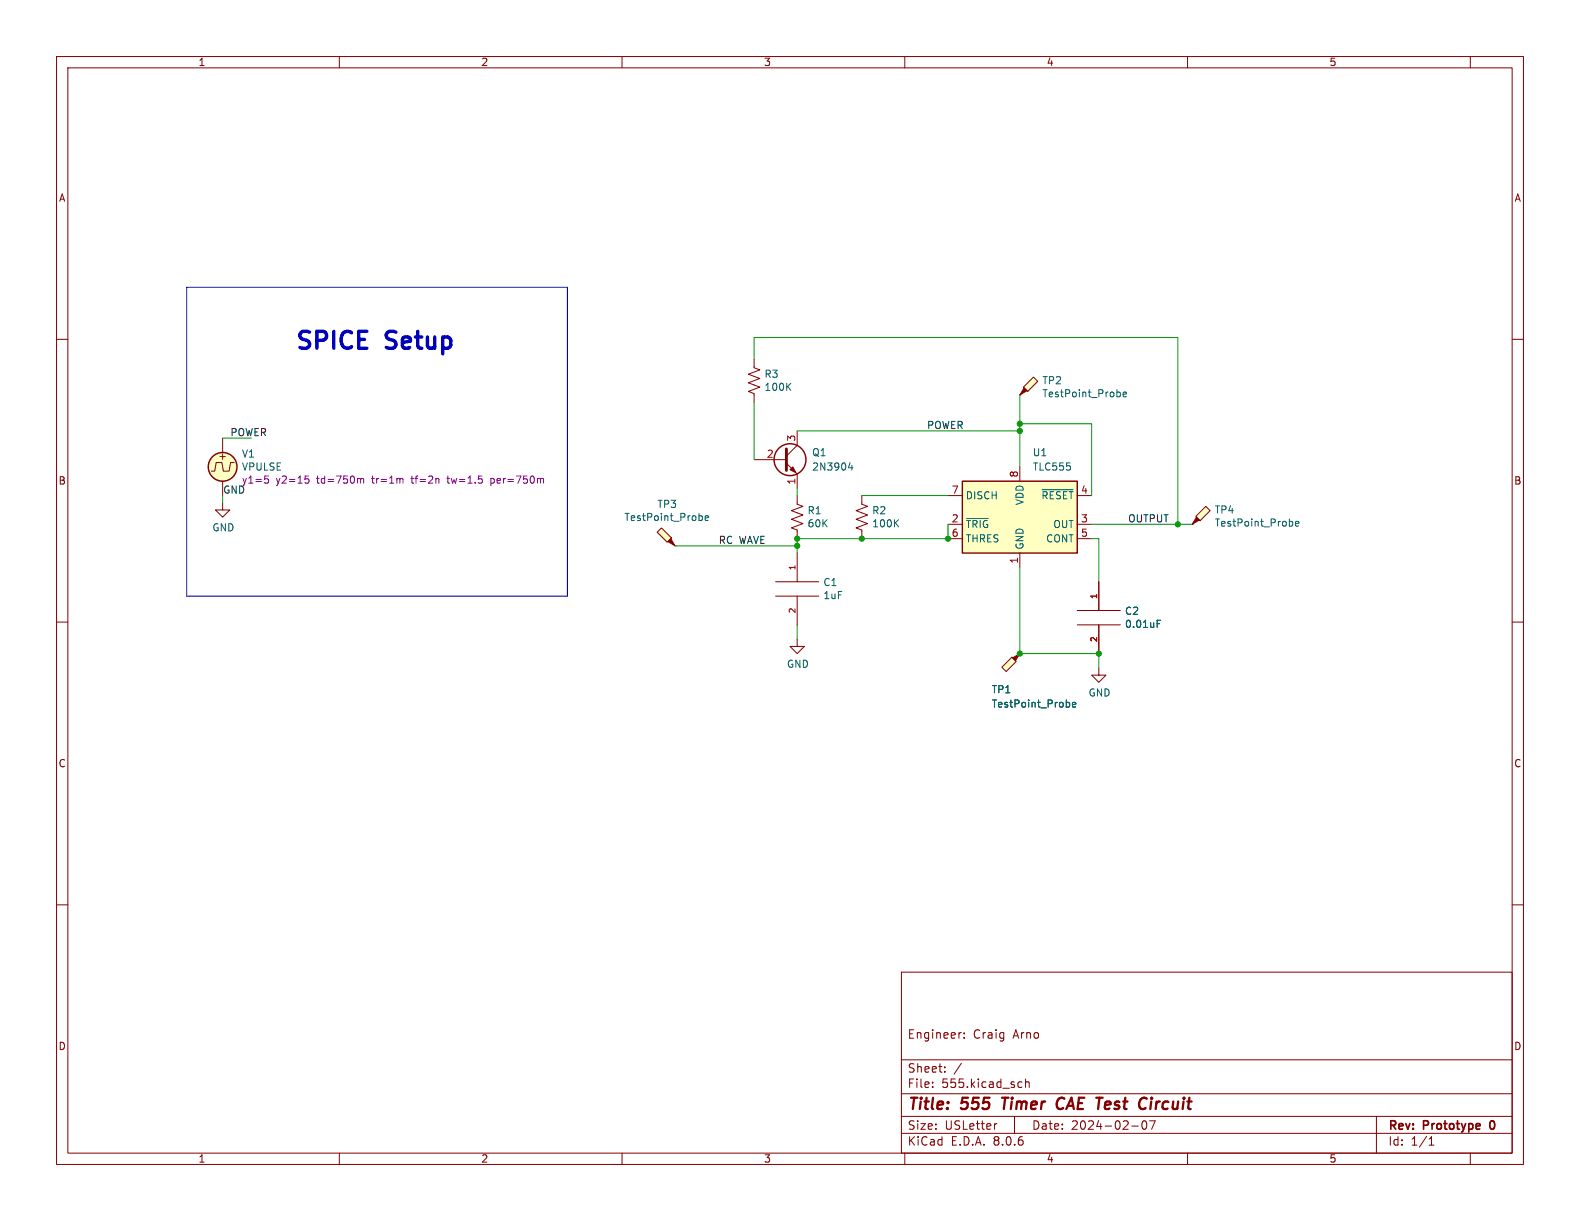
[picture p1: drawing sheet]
<svg xmlns="http://www.w3.org/2000/svg" width="279mm" height="216mm" viewBox="0 0 279 216" stroke-linecap="round" stroke-linejoin="round" font-family="sans-serif">
<g fill="none" stroke="#840000" stroke-width=".18">
<path d="M10 10h259.4v195.9h-259.4zM12 12h255.4v191.9h-255.4zM60 10v2M110 10v2M160 10v2M210 10v2M260 10v2M10 60h2M267.4 60h2M10 110h2M267.4 110h2M10 160h2"/>
<path d="M267.4 160h2M159.4 171.9h108v32h-108zM159.4 197.4h108M159.4 193.4h108M159.4 187.4h108M164.9 192.1v.2M164.9 191.4v.1M167.1 189.4v.2M167.1 188.7v.1M169.9 182.6h.1M170 188l-1.3 1.9M170.5 183.4v.2"/>
<path d="M170.5 182.7v.1M176.3 198.7l-.3 .1M179.4 197.4v3M180.3 191.3l.4 .1M180.7 192.2l-.4 .1M181.4 191.4l.2-.1 .3 .1 .1 .9M181.4 190.8v1.5M200.1 199.1h1.2M202.1 198.3l.2-.1a.81 .81 0 0 1 .6 .6 .81 .81 0 0 1-.3 .8l-.2 .1a.81 .81 0 0 1-.3-1.4zM203.3 198.2h1l-.7 1.5M243.4 197.4v6.5M60 203.9v2"/>
<path d="M110 203.9v2M159.4 200.4h108M160 203.9v2M210 203.9v2M252.7 202.5h.9M252.9 201.3l-.2 .1M253.1 201v1.5M260 203.9v2"/>
</g>
<path d="M263.5 198.5v.9" fill="none" stroke="#840000" stroke-width=".3"/>
<path d="M177.2 194.1h1.1M177.8 194.1l-.3 2M186.9 195.6a.63 .63 0 0 0 1 .4M187.9 194.1a.88 .88 0 0 0-1 .9M203.6 194.8l-.2 1.3M203.7 194.1l-.1 .2M203.7 194.1l-.1 .1v.1M203.7 194.1v.1l-.1 .1" fill="none" stroke="#840000" stroke-width=".4"/>
<path d="M170.2 85.1h20.3v12.7h-20.3z" fill="#ffffc2"/>
<path d="M170.2 85.1h20.3v12.7h-20.3z" fill="none" stroke="#840000" stroke-width=".25"/>
<g fill="none" stroke="#840000" stroke-width=".18">
<path d="M167.6 92.7h2.6M167.6 87.6h2.6M167.6 95.3h2.6M180.3 82.6v2.5M180.3 97.8v2.5M190.5 92.7h2.5M190.5 87.6h2.5M190.5 95.3h2.5M141 113v1.3h1.2l-1.2 1.3-1.3-1.3h1.3M190.5 110.5h7.6M190.5 108h7.6M194.3 118.1v1.3h1.3l-1.3 1.3-1.3-1.3h1.3"/>
<path d="M194.3 102.9v5.1M194.3 110.5v5.1"/>
</g>
<path d="M170.9 91.7h3.9M184.3 86.6h5.5M204.6 110.3h.5M204.6 109.7h.6" fill="none" stroke="#006464" stroke-width=".18"/>
<path d="M211.5 91.3l1.7-1.8 .8 .8-1.8 1.8z" fill="#ffffc2"/>
<path d="M211.6 91.4l.5 .5-1.3 .8z" fill="#840000" stroke="#840000" stroke-width=".18"/>
<path d="M210.8 92.7h.1M211.5 91.3l1.7-1.8 .8 .8-1.8 1.8z" fill="none" stroke="#840000" stroke-width=".18"/>
<path d="M228.4 92.2l.2 .2v.4l-.2 .2M229.1 92.6l.6-.1-.1-.3h-.3l-.2 .2v.6h.5" fill="none" stroke="#006464" stroke-width=".18"/>
<path d="M181 68.5l1.8-1.8 .7 .7-1.8 1.8z" fill="#ffffc2"/>
<path d="M181.1 68.6l.5 .5-1.3 .8z" fill="#840000" stroke="#840000" stroke-width=".18"/>
<path d="M180.3 69.9h.1M181 68.5l1.8-1.8 .7 .7-1.8 1.8z" fill="none" stroke="#840000" stroke-width=".18"/>
<path d="M197.9 69.3l.2 .3v.3l-.2 .3M198.6 69.8l.6-.2v-.2l-.4-.1-.2 .2 .1 .6h.5" fill="none" stroke="#006464" stroke-width=".18"/>
<path d="M178.9 116.2l.8 .8-1.8 1.7-.7-.7z" fill="#ffffc2"/>
<g fill="#840000" stroke="#840000" stroke-width=".18">
<path d="M179.1 116.3l1.2-.7-.7 1.2z"/>
<path d="M139.7 83.1l.5-.5 .5 1z"/>
</g>
<g fill="none" stroke="#840000" stroke-width=".18">
<path d="M39.4 77.5v2.5M133.3 63.5v1.5l1.1 .4-2.1 .8 2.1 .7-2.1 .8 2.1 .8-2.1 .7 1 .4v1.5M141 76.2v2.5l-1.9 1.9M39.4 88.9v1.3h1.2l-1.2 1.2-1.3-1.2h1.3M39.4 85.1v2.5M41.4 81.8h-.6l-.3 1.5h-1l-.3-1.5h-1l-.2 1.5h-.7M133.3 81.3h5.8M139.1 81.9l1.9 1.9v2.6M141 87.6v1.6l1 .3-2 .8 2 .8-2 .7 2 .8-2 .7 1 .4v1.6M141 97.8v5.1M152.4 87.6v1.6l1 .3-2 .8 2 .8-2 .7 2 .8-2 .7 1 .4v1.6M137.2 105.4h7.6"/>
<path d="M137.2 102.9h7.6M141 105.4v5.1M178.9 116.2l.8 .8-1.8 1.7-.7-.7zM180.3 115.6h.1"/>
</g>
<path d="M139.3 68.3l.5 .7M139.8 67.8l-.7 .7M150.3 81.8l-.3 .9h.8M150.6 82.3v.8M158.4 92.4l.5 .8M158.9 91.9l-.7 .7M188.9 124.2l.3 .2v.4l-.3 .2M189.6 124.6l.6-.1v-.2l-.4-.1-.2 .2 .1 .6h.5" fill="none" stroke="#006464" stroke-width=".18"/>
<path d="M139.1 79.4v3.8" fill="none" stroke="#840000" stroke-width=".51"/>
<g fill="none" stroke="#840000" stroke-width=".25">
<circle cx="39.4" cy="82.5" r="2.54"/>
<circle cx="139.7" cy="81.3" r="2.82"/>
</g>
<circle cx="39.4" cy="82.5" r="2.54" fill="#ffffc2" stroke="#ffffc2" stroke-width=".18"/>
<g fill="none" stroke="#840084" stroke-width=".18">
<path d="M46.8 84.2h.6M47 84.7h.3l.2 .2-.1 .5h-.4M54 84.2h.6M54.1 84.7h.3l.2 .2-.1 .5h-.4M63.6 84.6l.2 .2M63.8 84.8v.6M63.8 84.8l.1-.2 .4 .1v.7M71.1 84.6l.2 .2v.6M79 84.6h.5M79.2 84.2v1.2M86.8 85.4h.4M86.8 84.6v1.3"/>
<path d="M87.2 84.6l-.4 .1"/>
</g>
<path d="M116.2 94.1l.8-.8 1.7 1.8-.7 .8z" fill="#ffffc2"/>
<path d="M118.1 95.8l.5-.5 .8 1.2z" fill="#840000" stroke="#840000" stroke-width=".18"/>
<path d="M116.2 94.1l.8-.8 1.7 1.8-.7 .8zM119.4 96.5h.1M180.3 115.6h.1M194.3 102.9v5.1M194.3 110.5v5.1" fill="none" stroke="#840000" stroke-width=".18"/>
<path d="M124 91.2l.2 .2v.4l-.2 .2M124.7 91.6l.6-.1-.1-.2-.3-.1-.2 .2 .1 .6h.4M204.6 110.3h.5M204.6 109.7h.6M188.9 124.2l.3 .2v.4l-.3 .2M189.6 124.6l.6-.1v-.2l-.4-.1-.2 .2 .1 .6h.5" fill="none" stroke="#006464" stroke-width=".18"/>
<path d="M33 50.8h67.3v54.6h-67.3z" fill="none" stroke="#0000c2" stroke-width=".18"/>
<g fill="none" stroke="#009600" stroke-width=".18">
<path d="M39.4 77.5h5M133.3 63.5v-3.8h75v33M133.3 71.1v10.2M141 76.2h39.3M180.3 74.9h12.7v12.7M180.3 69.9v12.7M39.4 87.6v1.3M119.4 96.5h21.6M141 86.4v1.2M152.4 87.6h15.2M167.6 92.7v2.6h-26.6v2.5M193 92.7h17.8"/>
<path d="M193 95.3h1.3v7.6M141 110.5v2.5M180.3 100.3v15.3h14v2.5"/>
</g>
<g fill="#009600" stroke="#009600" stroke-width=".18">
<circle cx="180.3" cy="76.2" r=".46"/>
<circle cx="208.3" cy="92.7" r=".46"/>
<circle cx="180.3" cy="74.9" r=".46"/>
<circle cx="194.3" cy="115.6" r=".46"/>
<circle cx="180.3" cy="115.6" r=".46"/>
<circle cx="167.6" cy="95.3" r=".46"/>
<circle cx="152.4" cy="95.3" r=".46"/>
<circle cx="141" cy="96.5" r=".46"/>
<circle cx="141" cy="95.3" r=".46"/>
</g>
<g font-size="4.2" fill="#0000c2">
<text x="52.1" y="62">SPICE</text>
<text x="68.5" y="62">Setup</text>
</g>
<g font-size="2.8" fill="#840000">
<text x="160.4" y="196.8">Title:</text>
<text x="170.1" y="196.8">555</text>
<text x="178.1" y="196.8">Timer</text>
<text x="188.5" y="196.8">CAE Test</text>
<text x="204.7" y="196.8">Circuit</text>
</g>
<g font-size="2.1" fill="#840000">
<text x="160.4" y="183.9">Engineer:</text>
<text x="172.1" y="183.9">Craig</text>
<text x="179.2" y="183.9">Arno</text>
<text x="160.4" y="189.9">Sheet:</text>
<text x="160.4" y="192.6">File:</text>
<text x="166.5" y="192.6">555.kicad_sch</text>
<text x="160.4" y="202.8">KiCad</text>
<text x="160.4" y="200">Size:</text>
<text x="167.1" y="200">USLetter</text>
<text x="168.1" y="202.8">E.D.A.</text>
<text x="175.7" y="202.8">8.0.6</text>
<text x="182.4" y="200">Date:</text>
<text x="189.4" y="200">2024-02-07</text>
<text x="245.4" y="200.2">Rev:</text>
<text x="245.4" y="202.8">Id:</text>
<text x="249.5" y="202.8">1/1</text>
<text x="251.8" y="200.2">Prototype</text>
<text x="264.2" y="200.2">0</text>
</g>
<g font-size="1.8" fill="#840000">
<text x="35" y="11.9">1</text>
<text x="85" y="11.9">2</text>
<text x="135" y="11.9">3</text>
<text x="185" y="11.9">4</text>
<text x="235" y="11.9">5</text>
<text x="10.3" y="35.9">A</text>
<text x="267.7" y="35.9">A</text>
<text x="38.5" y="81.5">+</text>
<text x="10.3" y="85.9">B</text>
<text x="267.7" y="85.9">B</text>
<text x="10.3" y="135.9">C</text>
<text x="267.7" y="135.9">C</text>
<text x="10.3" y="185.9">D</text>
<text x="267.7" y="185.9">D</text>
<text x="35" y="205.8">1</text>
<text x="85" y="205.8">2</text>
<text x="135" y="205.8">3</text>
<text x="185" y="205.8">4</text>
<text x="235" y="205.8">5</text>
</g>
<g font-size="1.8" fill="#006464">
<text x="135.1" y="67">R3</text>
<text x="135.1" y="69.3">100K</text>
<text x="184.2" y="68.1">TP2</text>
<text x="184.2" y="70.5">TestPoint_Probe</text>
<text x="42.7" y="81.1">V1</text>
<text x="42.7" y="83.4">VPULSE</text>
<text x="143.5" y="80.9">Q1</text>
<text x="143.5" y="83.4">2N3904</text>
<text x="182.5" y="80.9">U1</text>
<text x="182.5" y="83.4">TLC555</text>
<text x="170.7" y="88.5">DISCH</text>
<text x="181.2" y="89.4" transform="rotate(-90 181.2 89.4)">VDD</text>
<text x="184" y="88.5">~{RESET}</text>
<text x="37.5" y="94.2">GND</text>
<text x="110.3" y="92.3">TestPoint_Probe</text>
<text x="116.2" y="90">TP3</text>
<text x="142.7" y="91.1">R1</text>
<text x="142.7" y="93.4">60K</text>
<text x="154.1" y="91.1">R2</text>
<text x="154.1" y="93.4">100K</text>
<text x="170.7" y="93.6">~{TRIG}</text>
<text x="186.2" y="93.6">OUT</text>
<text x="214.7" y="91">TP4</text>
<text x="214.7" y="93.3">TestPoint_Probe</text>
<text x="170.7" y="96.1">THRES</text>
<text x="181.2" y="97.3" transform="rotate(-90 181.2 97.3)">GND</text>
<text x="184.9" y="96.1">CONT</text>
<text x="145.5" y="103.8">C1</text>
<text x="145.5" y="106.1">1uF</text>
<text x="198.8" y="108.9">C2</text>
<text x="198.8" y="111.2">0.01uF</text>
<text x="139.1" y="118.3">GND</text>
<text x="175.3" y="122.8">TP1</text>
<text x="175.3" y="125.3">TestPoint_Probe</text>
<text x="192.4" y="123.4">GND</text>
</g>
<g font-size="1.8" fill="#0f0f0f">
<text x="40.6" y="77.2">POWER</text>
<text x="163.8" y="75.9">POWER</text>
<text x="39.4" y="87.4">GND</text>
<text x="199.4" y="92.4">OUTPUT</text>
<text x="127" y="96.3">RC WAVE</text>
</g>
<g font-size="1.8" fill="#a90000">
<text x="135.5" y="81">2</text>
<text x="140.7" y="78.2" transform="rotate(-90 140.7 78.2)">3</text>
<text x="140.7" y="85.8" transform="rotate(-90 140.7 85.8)">1</text>
<text x="168.2" y="87.4">7</text>
<text x="180.1" y="84.5" transform="rotate(-90 180.1 84.5)">8</text>
<text x="191.1" y="87.4">4</text>
<text x="168.2" y="92.5">2</text>
<text x="168.2" y="95">6</text>
<text x="191.1" y="92.5">3</text>
<text x="191.1" y="95">5</text>
<text x="180.1" y="99.8" transform="rotate(-90 180.1 99.8)">1</text>
</g>
<g font-size="1.8" fill="#840084">
<text x="42.7" y="85.7">y1=5</text>
<text x="48.8" y="85.7">y2=15</text>
<text x="56.2" y="85.7">td=750m</text>
<text x="66.1" y="85.7">tr=1m</text>
<text x="73.2" y="85.7">tf=2n</text>
<text x="79.8" y="85.7">tw=1.5</text>
<text x="87.6" y="85.7">per=750m</text>
</g>
<g font-size="1.4" fill="#a90000">
<text x="140.7" y="100.9" transform="rotate(-90 140.7 100.9)">1</text>
<text x="194.1" y="106" transform="rotate(-90 194.1 106)">1</text>
<text x="140.7" y="108.6" transform="rotate(-90 140.7 108.6)">2</text>
<text x="194.1" y="113.6" transform="rotate(-90 194.1 113.6)">2</text>
</g>
</svg>
